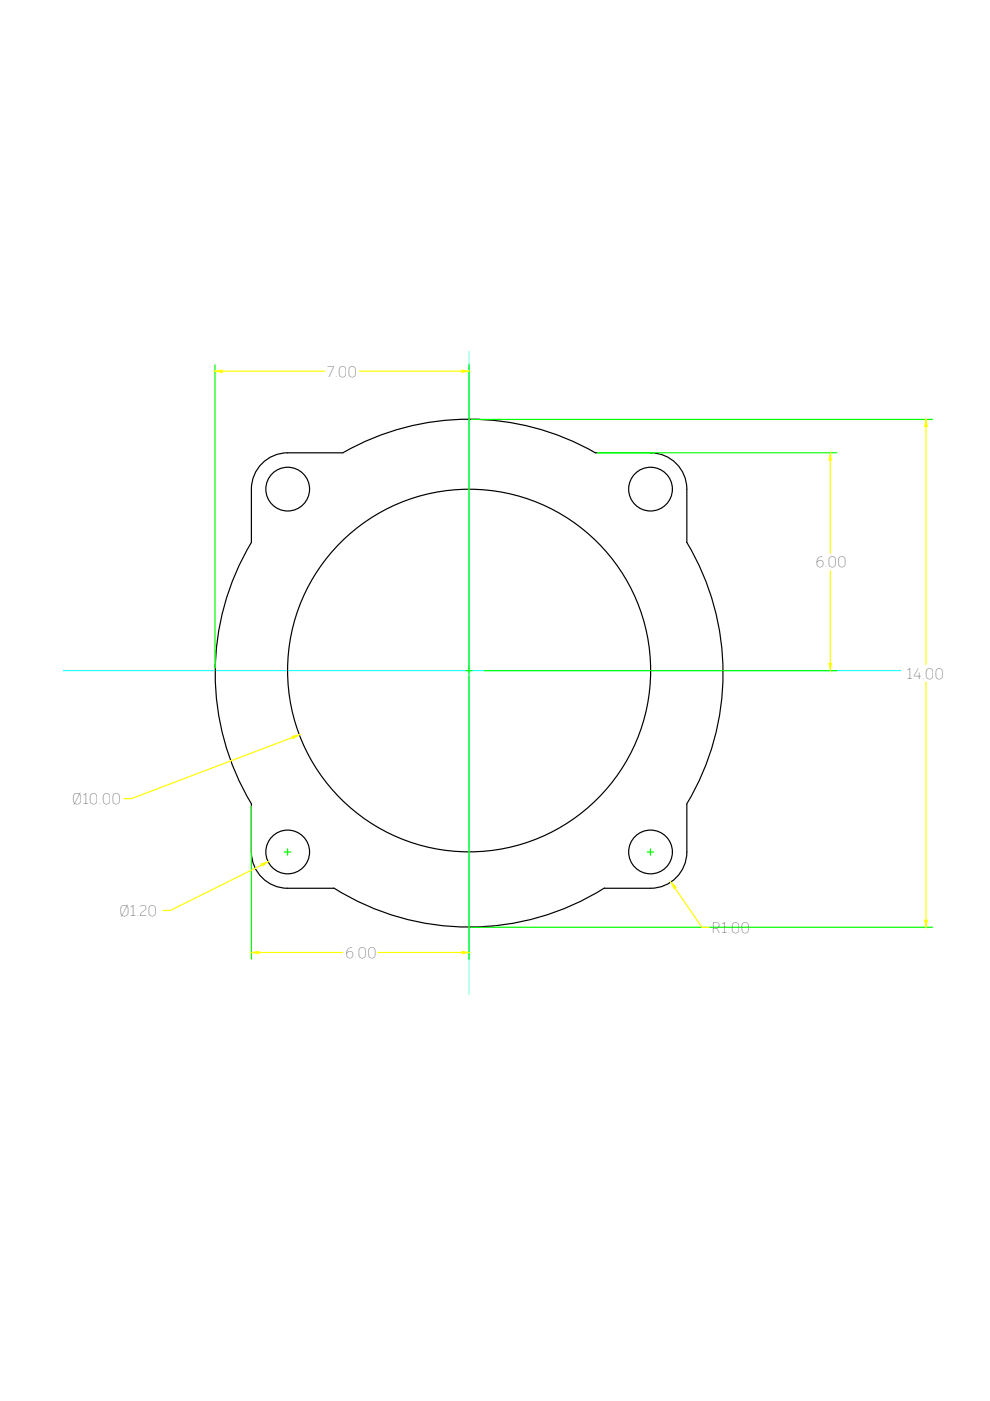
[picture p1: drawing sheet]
<svg xmlns="http://www.w3.org/2000/svg" width="210mm" height="297mm" viewBox="0 0 210 297" stroke-linecap="round" stroke-linejoin="round" font-family="sans-serif">
<!-- layer: Layer 1 -->
<g fill="none" stroke="#000" stroke-width=".25">
<path d="M61 96h11.7a53.8 53.8 0 0 1 53.5 0h11.7a7.7 7.7 0 0 1 7.7 7.7M61 96a7.7 7.7 0 0 0-7.7 7.7M53.3 103.7v11.3M53.3 115a53.8 53.8 0 0 0 0 55.4M145.6 115a53.8 53.8 0 0 1 0 55.4M145.6 103.7v11.3M53.3 170.5v10.1a7.7 7.7 0 0 0 7.7 7.7M145.6 170.5v10.1a7.7 7.7 0 0 1-7.7 7.7h-9.8M61 188.3h9.8M70.8 188.3a53.8 53.8 0 0 0 57.3 0"/>
<circle cx="61" cy="103.7" r="4.6"/>
<circle cx="137.9" cy="103.7" r="4.6"/>
<circle cx="99.5" cy="142.2" r="38.5"/>
<circle cx="61" cy="180.6" r="4.6"/>
<circle cx="137.9" cy="180.6" r="4.6"/>
</g>
<path d="M99.4 74.6v136.3M13.5 142.2h177.5" fill="none" stroke="#0ff" stroke-width=".21"/>
<path d="M99.9 88.9h97.8M99.9 196.6h97.8" fill="none" stroke="#0f0" stroke-width=".25"/>
<path d="M196.3 90.4v50.5M196.3 144.6v50.5" fill="none" stroke="#ff0" stroke-width=".25"/>
<path d="M196.3 88.9l.3 1.5h-.5z" fill="#ff0"/>
<path d="M196.3 88.9l.3 1.5h-.5z" fill="none" stroke="#ff0" stroke-width=".21"/>
<path d="M196.1 195.1h.5l-.3 1.5z" fill="#ff0"/>
<path d="M196.1 195.1h.5l-.3 1.5z" fill="none" stroke="#ff0" stroke-width=".21"/>
<path d="M45.6 77.3v64.4M99.4 77.3v64.4" fill="none" stroke="#0f0" stroke-width=".25"/>
<path d="M47.1 78.7h21.7M76.2 78.7h21.7" fill="none" stroke="#ff0" stroke-width=".25"/>
<path d="M45.6 78.7l1.5-.2v.5z" fill="#ff0"/>
<path d="M45.6 78.7l1.5-.2v.5z" fill="none" stroke="#ff0" stroke-width=".21"/>
<path d="M97.9 78.5l1.5 .2-1.5 .3z" fill="#ff0"/>
<path d="M97.9 78.5l1.5 .2-1.5 .3z" fill="none" stroke="#ff0" stroke-width=".21"/>
<path d="M126.7 96h50.7M102.7 142.2h74.7" fill="none" stroke="#0f0" stroke-width=".25"/>
<path d="M176 97.6v19.6M176 121v19.6" fill="none" stroke="#ff0" stroke-width=".25"/>
<path d="M176 96l.3 1.6h-.5z" fill="#ff0"/>
<path d="M176 96l.3 1.6h-.5z" fill="none" stroke="#ff0" stroke-width=".21"/>
<path d="M175.8 140.6h.5l-.3 1.6z" fill="#ff0"/>
<path d="M175.8 140.6h.5l-.3 1.6z" fill="none" stroke="#ff0" stroke-width=".21"/>
<path d="M99.4 143.2v60.2M53.3 171v32.4" fill="none" stroke="#0f0" stroke-width=".25"/>
<path d="M54.9 201.9h17.8M80.1 201.9h17.8" fill="none" stroke="#ff0" stroke-width=".25"/>
<path d="M53.3 201.9l1.6-.2v.5z" fill="#ff0"/>
<path d="M53.3 201.9l1.6-.2v.5z" fill="none" stroke="#ff0" stroke-width=".21"/>
<path d="M97.9 201.7l1.5 .2-1.5 .3z" fill="#ff0"/>
<path d="M97.9 201.7l1.5 .2-1.5 .3z" fill="none" stroke="#ff0" stroke-width=".21"/>
<path d="M62 156.4l-34.1 12.9h-1.6" fill="none" stroke="#ff0" stroke-width=".25"/>
<path d="M61.9 156.1l1.6-.3-1.4 .8z" fill="#ff0"/>
<path d="M61.9 156.1l1.6-.3-1.4 .8z" fill="none" stroke="#ff0" stroke-width=".21"/>
<path d="M98.8 142.2h1.3M99.4 141.5v1.4" fill="none" stroke="#0f0" stroke-width=".25"/>
<path d="M55.5 183.4l-19.4 9.6h-1.5" fill="none" stroke="#ff0" stroke-width=".25"/>
<path d="M55.4 183.2l1.5-.5-1.3 .9z" fill="#ff0"/>
<path d="M55.4 183.2l1.5-.5-1.3 .9z" fill="none" stroke="#ff0" stroke-width=".21"/>
<path d="M61 180v1.3M60.3 180.7h1.4" fill="none" stroke="#0f0" stroke-width=".25"/>
<path d="M143.1 188.3l5.7 8.3h1.6" fill="none" stroke="#ff0" stroke-width=".25"/>
<path d="M142.2 187l1.1 1.1-.4 .3z" fill="#ff0"/>
<path d="M142.2 187l1.1 1.1-.4 .3z" fill="none" stroke="#ff0" stroke-width=".21"/>
<path d="M137.9 180v1.3M137.2 180.7h1.4" fill="none" stroke="#0f0" stroke-width=".25"/>
<g font-size="3.2">
<text x="69.4" y="79.8">7.00</text>
<text x="172.9" y="120.2">6.00</text>
<text x="192.2" y="143.9">14.00</text>
<text x="15.2" y="170.4">Ø10.00</text>
<text x="25.3" y="194.1">Ø1.20</text>
<text x="150.8" y="197.7">R1.00</text>
<text x="73.3" y="203.1">6.00</text>
</g>
</svg>
